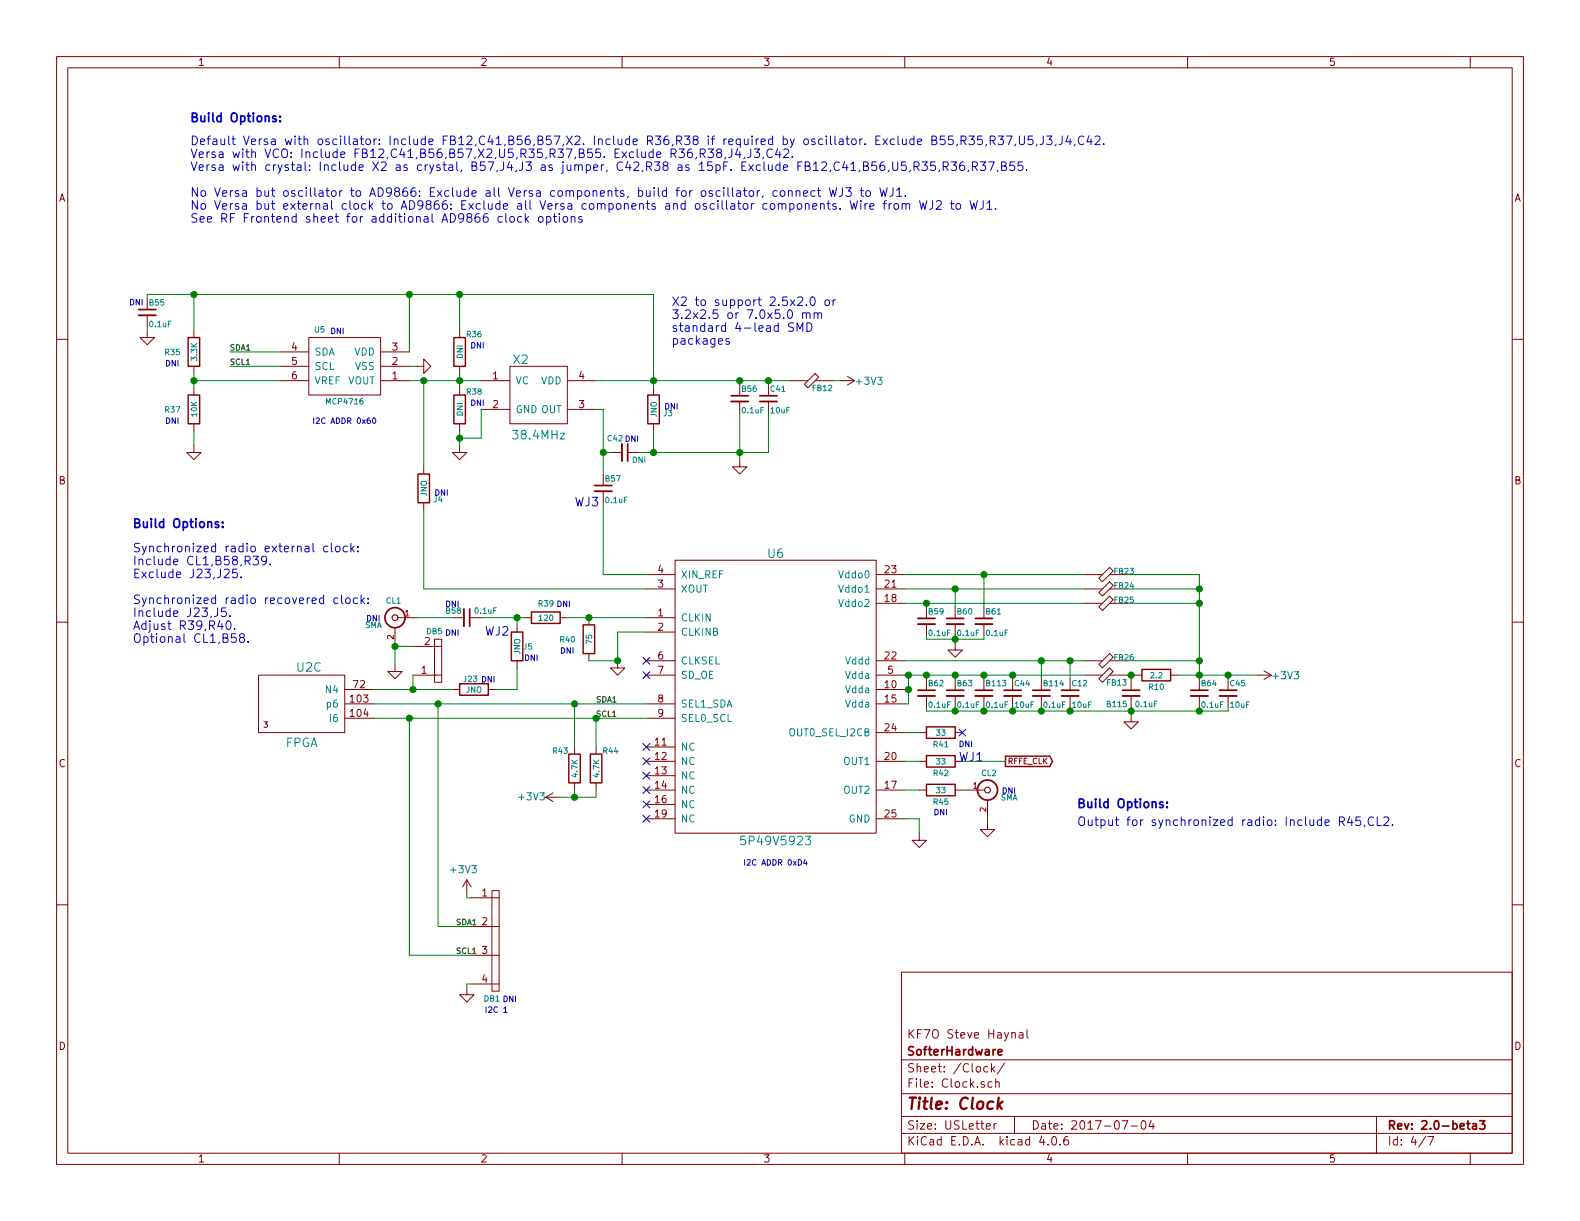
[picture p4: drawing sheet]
EESchema Schematic File Version 2
LIBS:power
LIBS:device
LIBS:transistors
LIBS:conn
LIBS:linear
LIBS:regul
LIBS:74xx
LIBS:cmos4000
LIBS:adc-dac
LIBS:memory
LIBS:xilinx
LIBS:microcontrollers
LIBS:dsp
LIBS:microchip
LIBS:analog_switches
LIBS:motorola
LIBS:texas
LIBS:intel
LIBS:audio
LIBS:interface
LIBS:digital-audio
LIBS:philips
LIBS:display
LIBS:cypress
LIBS:siliconi
LIBS:opto
LIBS:atmel
LIBS:contrib
LIBS:valves
LIBS:hermeslite
LIBS:hermeslite-cache
EELAYER 25 0
EELAYER END
$Descr USLetter 11000 8500
encoding utf-8
Sheet 4 7
Title "Clock"
Date "2017-07-04"
Rev "2.0-beta3"
Comp "SofterHardware"
Comment1 "KF7O Steve Haynal"
Comment2 ""
Comment3 ""
Comment4 ""
$EndDescr
$Comp
L 5P49V5923 U6
U 1 1
P 5400 5800
F 0 "U6" H 5400 7750 60  0000 C CNN
F 1 "5P49V5923" H 5400 5750 60  0000 C CNN
F 2 "HERMESLITE:IDTVERSA" H 5400 5800 60  0001 C CNN
F 3 "" H 5400 5800 60  0000 C CNN
F 4 "VERSA" H 5400 5800 60  0001 C CNN "Option"
	1    5400 5800
	1    0    0    -1  
$EndComp
NoConn ~ 4500 5200
NoConn ~ 4500 5300
NoConn ~ 4500 5400
NoConn ~ 4500 5500
NoConn ~ 4500 5600
NoConn ~ 4500 5700
NoConn ~ 4500 4600
NoConn ~ 4500 4700
$Comp
L C_Small B59
U 1 1
P 6450 4325
F 0 "B59" H 6460 4395 39  0000 L CNN
F 1 "0.1uF" H 6460 4245 39  0000 L CNN
F 2 "HERMESLITE:SMD-0603" H 6450 4325 50  0001 C CNN
F 3 "" H 6450 4325 50  0000 C CNN
F 4 "VERSA" H 6450 4325 60  0001 C CNN "Option"
	1    6450 4325
	1    0    0    -1  
$EndComp
$Comp
L C_Small B60
U 1 1
P 6650 4325
F 0 "B60" H 6660 4395 39  0000 L CNN
F 1 "0.1uF" H 6660 4245 39  0000 L CNN
F 2 "HERMESLITE:SMD-0603" H 6650 4325 50  0001 C CNN
F 3 "" H 6650 4325 50  0000 C CNN
F 4 "VERSA" H 6650 4325 60  0001 C CNN "Option"
	1    6650 4325
	1    0    0    -1  
$EndComp
$Comp
L C_Small B61
U 1 1
P 6850 4325
F 0 "B61" H 6860 4395 39  0000 L CNN
F 1 "0.1uF" H 6860 4245 39  0000 L CNN
F 2 "HERMESLITE:SMD-0603" H 6850 4325 50  0001 C CNN
F 3 "" H 6850 4325 50  0000 C CNN
F 4 "VERSA" H 6850 4325 60  0001 C CNN "Option"
	1    6850 4325
	1    0    0    -1  
$EndComp
$Comp
L C_Small B64
U 1 1
P 8350 4825
F 0 "B64" H 8360 4895 39  0000 L CNN
F 1 "0.1uF" H 8360 4745 39  0000 L CNN
F 2 "HERMESLITE:SMD-0603" H 8350 4825 50  0001 C CNN
F 3 "" H 8350 4825 50  0000 C CNN
F 4 "VERSA" H 8350 4825 60  0001 C CNN "Option"
	1    8350 4825
	1    0    0    -1  
$EndComp
$Comp
L C_Small B62
U 1 1
P 6450 4825
F 0 "B62" H 6460 4895 39  0000 L CNN
F 1 "0.1uF" H 6460 4745 39  0000 L CNN
F 2 "HERMESLITE:SMD-0603" H 6450 4825 50  0001 C CNN
F 3 "" H 6450 4825 50  0000 C CNN
F 4 "VERSA" H 6450 4825 60  0001 C CNN "Option"
	1    6450 4825
	1    0    0    -1  
$EndComp
$Comp
L C_Small B63
U 1 1
P 6650 4825
F 0 "B63" H 6660 4895 39  0000 L CNN
F 1 "0.1uF" H 6660 4745 39  0000 L CNN
F 2 "HERMESLITE:SMD-0603" H 6650 4825 50  0001 C CNN
F 3 "" H 6650 4825 50  0000 C CNN
F 4 "VERSA" H 6650 4825 60  0001 C CNN "Option"
	1    6650 4825
	1    0    0    -1  
$EndComp
$Comp
L C_Small B113
U 1 1
P 6850 4825
F 0 "B113" H 6860 4895 39  0000 L CNN
F 1 "0.1uF" H 6860 4745 39  0000 L CNN
F 2 "HERMESLITE:SMD-0603" H 6850 4825 50  0001 C CNN
F 3 "" H 6850 4825 50  0000 C CNN
F 4 "VERSA" H 6850 4825 60  0001 C CNN "Option"
	1    6850 4825
	1    0    0    -1  
$EndComp
Connection ~ 6450 4700
Connection ~ 6650 4700
Connection ~ 6850 4700
$Comp
L GND #PWR091
U 1 1
P 7875 4975
F 0 "#PWR091" H 7875 4725 39  0001 C CNN
F 1 "GND" H 7875 4825 39  0001 C CNN
F 2 "" H 7875 4975 50  0000 C CNN
F 3 "" H 7875 4975 50  0000 C CNN
	1    7875 4975
	1    0    0    -1  
$EndComp
$Comp
L R R42
U 1 1
P 6550 5300
F 0 "R42" V 6630 5300 39  0000 C CNN
F 1 "33" V 6550 5300 39  0000 C CNN
F 2 "HERMESLITE:SMD-0603" V 6480 5300 50  0001 C CNN
F 3 "" H 6550 5300 50  0000 C CNN
F 4 "VERSA" V 6550 5300 60  0001 C CNN "Option"
	1    6550 5300
	0    1    1    0   
$EndComp
$Comp
L R R45
U 1 1
P 6550 5500
F 0 "R45" V 6630 5500 39  0000 C CNN
F 1 "33" V 6550 5500 39  0000 C CNN
F 2 "HERMESLITE:SMD-0603" V 6480 5500 50  0001 C CNN
F 3 "" H 6550 5500 50  0000 C CNN
F 4 "SYNCCLKOUT" V 6550 5500 60  0001 C CNN "Option"
	1    6550 5500
	0    1    1    0   
$EndComp
Wire Wire Line
	6300 5300 6400 5300
Wire Wire Line
	6300 5500 6400 5500
$Comp
L FB FB13
U 1 1
P 7700 4700
F 0 "FB13" H 7775 4650 39  0000 C CNN
F 1 "FB" H 7700 4800 60  0001 C CNN
F 2 "HERMESLITE:SMD-0603" H 7700 4700 60  0001 C CNN
F 3 "" H 7700 4700 60  0000 C CNN
F 4 "VERSA" H 7700 4700 60  0001 C CNN "Option"
	1    7700 4700
	1    0    0    -1  
$EndComp
Wire Wire Line
	6300 4700 7550 4700
Text GLabel 7000 5300 2    39   Output ~ 0
RFFE_CLK
$Comp
L GND #PWR092
U 1 1
P 6400 5800
F 0 "#PWR092" H 6400 5550 39  0001 C CNN
F 1 "GND" H 6400 5650 39  0001 C CNN
F 2 "" H 6400 5800 50  0000 C CNN
F 3 "" H 6400 5800 50  0000 C CNN
	1    6400 5800
	1    0    0    -1  
$EndComp
Wire Wire Line
	6300 5700 6400 5700
Wire Wire Line
	6400 5700 6400 5800
$Comp
L BNC CL1
U 1 1
P 2750 4300
F 0 "CL1" H 2760 4420 39  0000 C CNN
F 1 "SMA" H 2900 4250 39  0000 C CNN
F 2 "HERMESLITE:SMAEDGE_TH" H 2750 4300 50  0001 C CNN
F 3 "" H 2750 4300 50  0000 C CNN
F 4 "EXTSYNCCLK" H 2750 4300 60  0001 C CNN "Option"
	1    2750 4300
	-1   0    0    -1  
$EndComp
$Comp
L R R39
U 1 1
P 3800 4300
F 0 "R39" V 3700 4300 39  0000 C CNN
F 1 "120" V 3800 4300 39  0000 C CNN
F 2 "HERMESLITE:SMD-0603" V 3730 4300 50  0001 C CNN
F 3 "" H 3800 4300 50  0000 C CNN
F 4 "EXTSYNCCLK:R 120_INTSYNCCLK:R 120" V 3800 4300 60  0001 C CNN "Option"
	1    3800 4300
	0    1    1    0   
$EndComp
$Comp
L R R40
U 1 1
P 4100 4450
F 0 "R40" H 3950 4450 39  0000 C CNN
F 1 "75" V 4100 4450 39  0000 C CNN
F 2 "HERMESLITE:SMD-0603" V 4030 4450 50  0001 C CNN
F 3 "" H 4100 4450 50  0000 C CNN
F 4 "EXTSYNCCLK:R 75_INTSYNCCLK:R 75" H 4100 4450 60  0001 C CNN "Option"
	1    4100 4450
	1    0    0    -1  
$EndComp
Wire Wire Line
	3950 4300 4500 4300
Connection ~ 4100 4300
Wire Wire Line
	3350 4300 3650 4300
$Comp
L GND #PWR093
U 1 1
P 4300 4600
F 0 "#PWR093" H 4300 4350 39  0001 C CNN
F 1 "GND" H 4300 4450 39  0001 C CNN
F 2 "" H 4300 4600 50  0000 C CNN
F 3 "" H 4300 4600 50  0000 C CNN
	1    4300 4600
	1    0    0    -1  
$EndComp
Wire Wire Line
	4500 4400 4300 4400
Wire Wire Line
	4300 4400 4300 4600
Wire Wire Line
	4300 4600 4100 4600
Connection ~ 4300 4600
$Comp
L GND #PWR094
U 1 1
P 2750 4625
F 0 "#PWR094" H 2750 4375 39  0001 C CNN
F 1 "GND" H 2750 4475 39  0001 C CNN
F 2 "" H 2750 4625 50  0000 C CNN
F 3 "" H 2750 4625 50  0000 C CNN
	1    2750 4625
	1    0    0    -1  
$EndComp
Wire Wire Line
	4200 4000 4500 4000
Wire Wire Line
	4200 3500 4200 4000
$Comp
L C_Small C42
U 1 1
P 4350 3150
F 0 "C42" V 4250 3025 39  0000 L CNN
F 1 "DNI" V 4400 3200 39  0000 L CNN
F 2 "HERMESLITE:SMD-0603" H 4350 3150 50  0001 C CNN
F 3 "" H 4350 3150 50  0000 C CNN
F 4 "VERSAXTAL:C 15pF_DUMMY:J JNO" V 4350 3150 60  0001 C CNN "Option"
	1    4350 3150
	0    1    1    0   
$EndComp
$Comp
L adcosc X2
U 1 1
P 3750 2750
F 0 "X2" H 3625 3000 60  0000 C CNN
F 1 "38.4MHz" H 3750 2475 60  0000 C CNN
F 2 "HERMESLITE:MULTIOSC" H 3750 2750 60  0001 C CNN
F 3 "" H 3750 2750 60  0000 C CNN
F 4 "VERSAOSC:X 38.4MHz_VERSAXTAL:X 38.4MHz XTAL" H 3750 2750 60  0001 C CNN "Option"
	1    3750 2750
	1    0    0    -1  
$EndComp
$Comp
L C_Small B57
U 1 1
P 4200 3400
F 0 "B57" H 4210 3470 39  0000 L CNN
F 1 "0.1uF" H 4210 3320 39  0000 L CNN
F 2 "HERMESLITE:SMD-0603" H 4200 3400 50  0001 C CNN
F 3 "" H 4200 3400 50  0000 C CNN
F 4 "VERSAOSC:B 0.1uF_VERSAXTAL:J JNC" H 4200 3400 60  0001 C CNN "Option"
	1    4200 3400
	1    0    0    -1  
$EndComp
Wire Wire Line
	4150 2850 4200 2850
Wire Wire Line
	4200 2850 4200 3300
$Comp
L FB FB12
U 1 1
P 5650 2650
F 0 "FB12" H 5725 2600 39  0000 C CNN
F 1 "FB" H 5650 2750 60  0001 C CNN
F 2 "HERMESLITE:SMD-0603" H 5650 2650 60  0001 C CNN
F 3 "" H 5650 2650 60  0000 C CNN
F 4 "VERSAOSC" H 5650 2650 60  0001 C CNN "Option"
	1    5650 2650
	1    0    0    -1  
$EndComp
$Comp
L C_Small C41
U 1 1
P 5350 2775
F 0 "C41" H 5360 2845 39  0000 L CNN
F 1 "10uF" H 5360 2695 39  0000 L CNN
F 2 "HERMESLITE:SMD-0603" H 5350 2775 50  0001 C CNN
F 3 "" H 5350 2775 50  0000 C CNN
F 4 "VERSAOSC" H 5350 2775 60  0001 C CNN "Option"
	1    5350 2775
	1    0    0    -1  
$EndComp
$Comp
L C_Small B55
U 1 1
P 1025 2175
F 0 "B55" H 1035 2245 39  0000 L CNN
F 1 "0.1uF" H 1035 2095 39  0000 L CNN
F 2 "HERMESLITE:SMD-0603" H 1025 2175 50  0001 C CNN
F 3 "" H 1025 2175 50  0000 C CNN
F 4 "VCO" H 1025 2175 60  0001 C CNN "Option"
	1    1025 2175
	1    0    0    -1  
$EndComp
Connection ~ 5150 2650
$Comp
L GND #PWR095
U 1 1
P 5150 3200
F 0 "#PWR095" H 5150 2950 39  0001 C CNN
F 1 "GND" H 5150 3050 39  0001 C CNN
F 2 "" H 5150 3200 50  0000 C CNN
F 3 "" H 5150 3200 50  0000 C CNN
	1    5150 3200
	1    0    0    -1  
$EndComp
$Comp
L GND #PWR096
U 1 1
P 3200 3100
F 0 "#PWR096" H 3200 2850 39  0001 C CNN
F 1 "GND" H 3200 2950 39  0001 C CNN
F 2 "" H 3200 3100 50  0000 C CNN
F 3 "" H 3200 3100 50  0000 C CNN
	1    3200 3100
	1    0    0    -1  
$EndComp
$Comp
L R R36
U 1 1
P 3200 2450
F 0 "R36" H 3300 2575 39  0000 C CNN
F 1 "DNI" V 3200 2450 39  0000 C CNN
F 2 "HERMESLITE:SMD-0603" V 3130 2450 50  0001 C CNN
F 3 "" H 3200 2450 50  0000 C CNN
F 4 "GENERIC" H 3200 2450 60  0001 C CNN "Option"
F 5 "R 10K" H 3200 2450 60  0001 C CNN "Key"
	1    3200 2450
	1    0    0    -1  
$EndComp
$Comp
L R R38
U 1 1
P 3200 2850
F 0 "R38" H 3300 2975 39  0000 C CNN
F 1 "DNI" V 3200 2850 39  0000 C CNN
F 2 "HERMESLITE:SMD-0603" V 3130 2850 50  0001 C CNN
F 3 "" H 3200 2850 50  0000 C CNN
F 4 "VERSAXTAL:C 15pF_GENERIC:J JNO" H 3200 2850 60  0001 C CNN "Option"
F 5 "R 10K" H 3200 2850 60  0001 C CNN "Key"
	1    3200 2850
	1    0    0    -1  
$EndComp
Wire Wire Line
	3200 2600 3200 2700
Wire Wire Line
	2850 2650 3350 2650
Connection ~ 3200 2650
Wire Wire Line
	3200 3000 3200 3100
Wire Wire Line
	3350 2850 3350 3050
Wire Wire Line
	3350 3050 3200 3050
Connection ~ 3200 3050
Wire Wire Line
	2600 4900 4500 4900
Wire Wire Line
	2600 5000 4500 5000
Text Label 4150 4900 0    39   ~ 0
SDA1
Text Label 4150 5000 0    39   ~ 0
SCL1
Wire Wire Line
	3200 2050 3200 2300
Wire Wire Line
	1025 2050 4550 2050
$Comp
L MCP4716 U5
U 1 1
P 2400 2550
F 0 "U5" H 2575 2300 39  0000 C CNN
F 1 "MCP4716" H 2400 2800 39  0000 C CNN
F 2 "HERMESLITE:MCP4716" H 2400 2550 60  0001 C CNN
F 3 "" H 2400 2550 60  0000 C CNN
F 4 "VCO" H 2400 2550 60  0001 C CNN "Option"
	1    2400 2550
	-1   0    0    1   
$EndComp
Wire Wire Line
	2850 2450 2850 2050
Connection ~ 3200 2050
$Comp
L GND #PWR097
U 1 1
P 2900 2550
F 0 "#PWR097" H 2900 2300 39  0001 C CNN
F 1 "GND" H 2900 2400 39  0001 C CNN
F 2 "" H 2900 2550 50  0000 C CNN
F 3 "" H 2900 2550 50  0000 C CNN
	1    2900 2550
	0    -1   -1   0   
$EndComp
Wire Wire Line
	2850 2550 2900 2550
Wire Wire Line
	1950 2450 1600 2450
Wire Wire Line
	1950 2550 1600 2550
Text Label 1600 2450 0    39   ~ 0
SDA1
Text Label 1600 2550 0    39   ~ 0
SCL1
$Comp
L R R35
U 1 1
P 1350 2450
F 0 "R35" H 1200 2450 39  0000 C CNN
F 1 "3.3K" V 1350 2450 39  0000 C CNN
F 2 "HERMESLITE:SMD-0603" V 1280 2450 50  0001 C CNN
F 3 "" H 1350 2450 50  0000 C CNN
F 4 "VCO" H 1350 2450 60  0001 C CNN "Option"
	1    1350 2450
	1    0    0    -1  
$EndComp
$Comp
L R R37
U 1 1
P 1350 2850
F 0 "R37" H 1200 2850 39  0000 C CNN
F 1 "10K" V 1350 2850 39  0000 C CNN
F 2 "HERMESLITE:SMD-0603" V 1280 2850 50  0001 C CNN
F 3 "" H 1350 2850 50  0000 C CNN
F 4 "VCO" H 1350 2850 60  0001 C CNN "Option"
	1    1350 2850
	1    0    0    -1  
$EndComp
Wire Wire Line
	1350 2050 1350 2300
Connection ~ 2850 2050
Wire Wire Line
	1950 2650 1350 2650
Wire Wire Line
	1350 2600 1350 2700
Connection ~ 1350 2650
$Comp
L GND #PWR098
U 1 1
P 1350 3100
F 0 "#PWR098" H 1350 2850 39  0001 C CNN
F 1 "GND" H 1350 2950 39  0001 C CNN
F 2 "" H 1350 3100 50  0000 C CNN
F 3 "" H 1350 3100 50  0000 C CNN
	1    1350 3100
	1    0    0    -1  
$EndComp
Wire Wire Line
	1350 3000 1350 3100
$Comp
L C_Small B56
U 1 1
P 5150 2775
F 0 "B56" H 5160 2845 39  0000 L CNN
F 1 "0.1uF" H 5160 2695 39  0000 L CNN
F 2 "HERMESLITE:SMD-0603" H 5150 2775 50  0001 C CNN
F 3 "" H 5150 2775 50  0000 C CNN
F 4 "VERSAOSC" H 5150 2775 60  0001 C CNN "Option"
	1    5150 2775
	1    0    0    -1  
$EndComp
Wire Wire Line
	5800 2650 5850 2650
Connection ~ 5350 2650
$Comp
L FPGA U?
U 3 1
P 2450 4700
AR Path="/56C0AFA1" Ref="U?"  Part="3" 
AR Path="/56B04D05/56C0AFA1" Ref="U2"  Part="3" 
F 0 "U2" H 2750 4650 60  0000 C CNN
F 1 "FPGA" H 2800 5175 60  0000 C CNN
F 2 "HERMESLITE:CYCLONEIV" H 2450 4700 60  0001 C CNN
F 3 "" H 2450 4700 60  0000 C CNN
	3    2450 4700
	-1   0    0    1   
$EndComp
Wire Wire Line
	3600 4300 3600 4350
Connection ~ 3600 4300
Wire Wire Line
	3600 4800 3450 4800
Text Notes 4000 3525 0    60   ~ 0
WJ3
Text Notes 3375 4425 0    60   ~ 0
WJ2
Text Notes 6675 5300 0    60   ~ 0
WJ1
$Comp
L C_Small B58
U 1 1
P 3250 4300
F 0 "B58" V 3200 4150 39  0000 L CNN
F 1 "0.1uF" V 3200 4350 39  0000 L CNN
F 2 "HERMESLITE:SMD-0603" H 3250 4300 50  0001 C CNN
F 3 "" H 3250 4300 50  0000 C CNN
F 4 "EXTSYNCCLK" V 3250 4300 60  0001 C CNN "Option"
	1    3250 4300
	0    1    1    0   
$EndComp
Wire Wire Line
	2900 4300 3150 4300
$Comp
L R R43
U 1 1
P 4000 5350
F 0 "R43" H 3900 5475 39  0000 C CNN
F 1 "4.7K" V 4000 5350 39  0000 C CNN
F 2 "HERMESLITE:SMD-0603" V 3930 5350 50  0001 C CNN
F 3 "" H 4000 5350 50  0000 C CNN
F 4 "VERSA" H 4000 5350 60  0001 C CNN "Option"
	1    4000 5350
	1    0    0    -1  
$EndComp
$Comp
L R R44
U 1 1
P 4150 5350
F 0 "R44" H 4250 5475 39  0000 C CNN
F 1 "4.7K" V 4150 5350 39  0000 C CNN
F 2 "HERMESLITE:SMD-0603" V 4080 5350 50  0001 C CNN
F 3 "" H 4150 5350 50  0000 C CNN
F 4 "VERSA" H 4150 5350 60  0001 C CNN "Option"
	1    4150 5350
	1    0    0    -1  
$EndComp
$Comp
L C_Small C44
U 1 1
P 7050 4825
F 0 "C44" H 7060 4895 39  0000 L CNN
F 1 "10uF" H 7060 4745 39  0000 L CNN
F 2 "HERMESLITE:SMD-0603" H 7050 4825 50  0001 C CNN
F 3 "" H 7050 4825 50  0000 C CNN
F 4 "VERSA" H 7050 4825 60  0001 C CNN "Option"
	1    7050 4825
	1    0    0    -1  
$EndComp
Connection ~ 7050 4700
Wire Wire Line
	4150 5200 4150 5000
Connection ~ 4150 5000
Wire Wire Line
	4000 5200 4000 4900
Connection ~ 4000 4900
Wire Wire Line
	4000 5500 4000 5550
Wire Wire Line
	3900 5550 4150 5550
Wire Wire Line
	4150 5550 4150 5500
Text Notes 925  4475 0    60   ~ 0
Synchronized radio external clock: \nInclude CL1,B58,R39.\nExclude J23,J25.\n\nSynchronized radio recovered clock:\nInclude J23,J5.\nAdjust R39,R40.\nOptional CL1,B58. 
Text Notes 4675 2400 0    60   ~ 0
X2 to support 2.5x2.0 or \n3.2x2.5 or 7.0x5.0 mm\nstandard 4-lead SMD\npackages\n
Wire Wire Line
	2950 3250 2950 2650
Connection ~ 2950 2650
Wire Wire Line
	2950 3550 2950 4100
Wire Wire Line
	2950 4100 4500 4100
Wire Wire Line
	4200 3150 4250 3150
Connection ~ 4200 3150
Wire Wire Line
	4150 2650 5500 2650
Wire Wire Line
	4450 3150 5350 3150
Wire Wire Line
	5150 2675 5150 2650
Wire Wire Line
	5350 2675 5350 2650
Wire Wire Line
	5350 3150 5350 2875
Wire Wire Line
	5150 2875 5150 3200
Connection ~ 5150 3150
$Comp
L R R41
U 1 1
P 6550 5100
F 0 "R41" V 6630 5100 39  0000 C CNN
F 1 "33" V 6550 5100 39  0000 C CNN
F 2 "HERMESLITE:SMD-0603" V 6480 5100 50  0001 C CNN
F 3 "" H 6550 5100 50  0000 C CNN
F 4 "GENERIC" V 6550 5100 60  0001 C CNN "Option"
	1    6550 5100
	0    1    1    0   
$EndComp
Wire Wire Line
	6400 5100 6300 5100
NoConn ~ 6700 5100
Wire Wire Line
	6700 5300 7000 5300
Wire Wire Line
	8200 4700 8750 4700
$Comp
L C_Small C45
U 1 1
P 8550 4825
F 0 "C45" H 8560 4895 39  0000 L CNN
F 1 "10uF" H 8560 4745 39  0000 L CNN
F 2 "HERMESLITE:SMD-0603" H 8550 4825 50  0001 C CNN
F 3 "" H 8550 4825 50  0000 C CNN
F 4 "VERSA" H 8550 4825 60  0001 C CNN "Option"
	1    8550 4825
	1    0    0    -1  
$EndComp
Wire Wire Line
	6450 4725 6450 4700
Wire Wire Line
	6650 4725 6650 4700
Wire Wire Line
	6850 4725 6850 4700
Wire Wire Line
	7050 4725 7050 4700
Wire Wire Line
	7050 4950 7050 4925
Wire Wire Line
	6450 4950 8550 4950
Wire Wire Line
	6450 4950 6450 4925
Wire Wire Line
	6650 4925 6650 4950
Connection ~ 6650 4950
Connection ~ 6850 4950
Wire Wire Line
	8550 4725 8550 4700
Connection ~ 8550 4700
Connection ~ 8350 4700
Wire Wire Line
	8550 4950 8550 4925
Wire Wire Line
	8350 4950 8350 4925
Wire Wire Line
	6300 4100 7550 4100
Wire Wire Line
	6300 4200 7550 4200
Wire Wire Line
	6450 4200 6450 4225
Wire Wire Line
	6650 4225 6650 4100
Connection ~ 6650 4100
Wire Wire Line
	6850 4225 6850 4000
Wire Wire Line
	6300 4000 7550 4000
Connection ~ 6850 4000
Connection ~ 6450 4200
$Comp
L GND #PWR099
U 1 1
P 6650 4475
F 0 "#PWR099" H 6650 4225 39  0001 C CNN
F 1 "GND" H 6650 4325 39  0001 C CNN
F 2 "" H 6650 4475 50  0000 C CNN
F 3 "" H 6650 4475 50  0000 C CNN
	1    6650 4475
	1    0    0    -1  
$EndComp
Wire Wire Line
	6450 4425 6450 4450
Wire Wire Line
	6450 4450 6850 4450
Wire Wire Line
	6850 4450 6850 4425
Wire Wire Line
	6650 4425 6650 4475
Connection ~ 6650 4450
Connection ~ 4000 5550
Wire Wire Line
	6325 4900 6300 4900
Wire Wire Line
	6325 4700 6325 4900
Connection ~ 6325 4700
Wire Wire Line
	6300 4800 6325 4800
Connection ~ 6325 4800
$Comp
L JNO J4
U 1 1
P 2950 3400
F 0 "J4" H 3050 3325 39  0000 C CNN
F 1 "JNO" V 2950 3400 39  0000 C CNN
F 2 "HERMESLITE:SMD-0603" V 2880 3400 50  0001 C CNN
F 3 "" H 2950 3400 50  0000 C CNN
F 4 "VERSAXTAL" H 2950 3400 60  0001 C CNN "Option"
	1    2950 3400
	1    0    0    -1  
$EndComp
$Comp
L JNO J5
U 1 1
P 3600 4500
F 0 "J5" H 3675 4500 39  0000 C CNN
F 1 "JNO" V 3600 4500 39  0000 C CNN
F 2 "HERMESLITE:SMD-0603" V 3530 4500 50  0001 C CNN
F 3 "" H 3600 4500 50  0000 C CNN
F 4 "INTSYNCCLK" H 3600 4500 60  0001 C CNN "Option"
	1    3600 4500
	1    0    0    -1  
$EndComp
Wire Wire Line
	3600 4650 3600 4800
$Comp
L RFD4d DB1
U 1 1
P 3375 6550
F 0 "DB1" H 3325 6150 39  0000 C CNN
F 1 "RFD4d" H 3375 7050 39  0001 C CNN
F 2 "HERMESLITE:4x1" H 3375 6200 60  0001 C CNN
F 3 "" H 3375 6200 60  0000 C CNN
F 4 "CN4S" H 3375 6550 60  0001 C CNN "Key"
F 5 "GENERIC" H 3375 6550 60  0001 C CNN "Option"
	1    3375 6550
	-1   0    0    -1  
$EndComp
Text Label 3175 6450 0    39   ~ 0
SDA1
Text Label 3175 6650 0    39   ~ 0
SCL1
$Comp
L GND #PWR0100
U 1 1
P 3250 6875
F 0 "#PWR0100" H 3250 6625 39  0001 C CNN
F 1 "GND" H 3250 6725 39  0001 C CNN
F 2 "" H 3250 6875 50  0000 C CNN
F 3 "" H 3250 6875 50  0000 C CNN
	1    3250 6875
	1    0    0    -1  
$EndComp
Wire Wire Line
	3275 6850 3250 6850
Wire Wire Line
	3250 6850 3250 6875
Text Notes 3375 7050 0    39   ~ 0
I2C 1
Wire Wire Line
	3050 6450 3275 6450
Wire Wire Line
	2850 6650 3275 6650
$Comp
L BNC CL2
U 1 1
P 6875 5500
F 0 "CL2" H 6885 5620 39  0000 C CNN
F 1 "SMA" H 7025 5450 39  0000 C CNN
F 2 "HERMESLITE:SMAVERT" H 6875 5500 50  0001 C CNN
F 3 "" H 6875 5500 50  0000 C CNN
F 4 "SYNCCLKOUT" H 6875 5500 60  0001 C CNN "Option"
	1    6875 5500
	1    0    0    -1  
$EndComp
Wire Wire Line
	6725 5500 6700 5500
$Comp
L GND #PWR0101
U 1 1
P 6875 5725
F 0 "#PWR0101" H 6875 5475 39  0001 C CNN
F 1 "GND" H 6875 5575 39  0001 C CNN
F 2 "" H 6875 5725 50  0000 C CNN
F 3 "" H 6875 5725 50  0000 C CNN
	1    6875 5725
	1    0    0    -1  
$EndComp
Wire Wire Line
	6875 5700 6875 5725
Text Notes 1325 850  0    60   ~ 12
Build Options:
Text Notes 1325 1550 0    60   ~ 0
Default Versa with oscillator: Include FB12,C41,B56,B57,X2. Include R36,R38 if required by oscillator. Exclude B55,R35,R37,U5,J3,J4,C42.\nVersa with VCO: Include FB12,C41,B56,B57,X2,U5,R35,R37,B55. Exclude R36,R38,J4,J3,C42.\nVersa with crystal: Include X2 as crystal, B57,J4,J3 as jumper, C42,R38 as 15pF. Exclude FB12,C41,B56,U5,R35,R36,R37,B55.\n\nNo Versa but oscillator to AD9866: Exclude all Versa components, build for oscillator, connect WJ3 to WJ1.\nNo Versa but external clock to AD9866: Exclude all Versa components and oscillator components. Wire from WJ2 to WJ1.\nSee RF Frontend sheet for additional AD9866 clock options 
Wire Wire Line
	1025 2050 1025 2075
Connection ~ 1350 2050
$Comp
L GND #PWR0102
U 1 1
P 1025 2300
F 0 "#PWR0102" H 1025 2050 39  0001 C CNN
F 1 "GND" H 1025 2150 39  0001 C CNN
F 2 "" H 1025 2300 50  0000 C CNN
F 3 "" H 1025 2300 50  0000 C CNN
	1    1025 2300
	1    0    0    -1  
$EndComp
Wire Wire Line
	1025 2275 1025 2300
$Comp
L C_Small B114
U 1 1
P 7250 4825
F 0 "B114" H 7260 4895 39  0000 L CNN
F 1 "0.1uF" H 7260 4745 39  0000 L CNN
F 2 "HERMESLITE:SMD-0603" H 7250 4825 50  0001 C CNN
F 3 "" H 7250 4825 50  0000 C CNN
F 4 "VERSA" H 7250 4825 60  0001 C CNN "Option"
	1    7250 4825
	1    0    0    -1  
$EndComp
$Comp
L C_Small C12
U 1 1
P 7450 4825
F 0 "C12" H 7460 4895 39  0000 L CNN
F 1 "10uF" H 7460 4745 39  0000 L CNN
F 2 "HERMESLITE:SMD-0603" H 7450 4825 50  0001 C CNN
F 3 "" H 7450 4825 50  0000 C CNN
F 4 "VERSA" H 7450 4825 60  0001 C CNN "Option"
	1    7450 4825
	1    0    0    -1  
$EndComp
Wire Wire Line
	7450 4950 7450 4925
Connection ~ 7050 4950
Wire Wire Line
	7250 4925 7250 4950
Connection ~ 7250 4950
$Comp
L FB FB26
U 1 1
P 7700 4600
F 0 "FB26" H 7825 4625 39  0000 C CNN
F 1 "FB" H 7700 4700 60  0001 C CNN
F 2 "HERMESLITE:SMD-0603" H 7700 4600 60  0001 C CNN
F 3 "" H 7700 4600 60  0000 C CNN
F 4 "VERSA" H 7700 4600 60  0001 C CNN "Option"
	1    7700 4600
	1    0    0    -1  
$EndComp
$Comp
L R R10
U 1 1
P 8050 4700
F 0 "R10" V 8130 4700 39  0000 C CNN
F 1 "2.2" V 8050 4700 39  0000 C CNN
F 2 "HERMESLITE:SMD-0603" V 7980 4700 50  0001 C CNN
F 3 "" H 8050 4700 50  0000 C CNN
F 4 "VERSA" V 8050 4700 60  0001 C CNN "Option"
	1    8050 4700
	0    1    1    0   
$EndComp
$Comp
L C_Small B115
U 1 1
P 7875 4825
F 0 "B115" H 7700 4750 39  0000 L CNN
F 1 "0.1uF" H 7900 4750 39  0000 L CNN
F 2 "HERMESLITE:SMD-0603" H 7875 4825 50  0001 C CNN
F 3 "" H 7875 4825 50  0000 C CNN
F 4 "VERSA" H 7875 4825 60  0001 C CNN "Option"
	1    7875 4825
	1    0    0    -1  
$EndComp
$Comp
L +3V3 #PWR0103
U 1 1
P 8750 4700
F 0 "#PWR0103" H 8750 4550 50  0001 C CNN
F 1 "+3V3" V 8750 4900 50  0000 C CNN
F 2 "" H 8750 4700 50  0000 C CNN
F 3 "" H 8750 4700 50  0000 C CNN
	1    8750 4700
	0    1    1    0   
$EndComp
Wire Wire Line
	8350 4000 8350 4725
Wire Wire Line
	7850 4700 7900 4700
Wire Wire Line
	7875 4725 7875 4700
Connection ~ 7875 4700
Connection ~ 8350 4950
Connection ~ 7450 4950
Wire Wire Line
	7875 4925 7875 4975
Connection ~ 7875 4950
Wire Wire Line
	6850 4925 6850 4950
Wire Wire Line
	6300 4600 7550 4600
Wire Wire Line
	7850 4600 8350 4600
$Comp
L FB FB25
U 1 1
P 7700 4200
F 0 "FB25" H 7825 4225 39  0000 C CNN
F 1 "FB" H 7700 4300 60  0001 C CNN
F 2 "HERMESLITE:SMD-0603" H 7700 4200 60  0001 C CNN
F 3 "" H 7700 4200 60  0000 C CNN
F 4 "VERSA" H 7700 4200 60  0001 C CNN "Option"
	1    7700 4200
	1    0    0    -1  
$EndComp
$Comp
L FB FB24
U 1 1
P 7700 4100
F 0 "FB24" H 7825 4125 39  0000 C CNN
F 1 "FB" H 7700 4200 60  0001 C CNN
F 2 "HERMESLITE:SMD-0603" H 7700 4100 60  0001 C CNN
F 3 "" H 7700 4100 60  0000 C CNN
F 4 "VERSA" H 7700 4100 60  0001 C CNN "Option"
	1    7700 4100
	1    0    0    -1  
$EndComp
$Comp
L FB FB23
U 1 1
P 7700 4000
F 0 "FB23" H 7825 4025 39  0000 C CNN
F 1 "FB" H 7700 4100 60  0001 C CNN
F 2 "HERMESLITE:SMD-0603" H 7700 4000 60  0001 C CNN
F 3 "" H 7700 4000 60  0000 C CNN
F 4 "VERSA" H 7700 4000 60  0001 C CNN "Option"
	1    7700 4000
	1    0    0    -1  
$EndComp
Wire Wire Line
	7850 4200 8350 4200
Connection ~ 8350 4600
Wire Wire Line
	7850 4100 8350 4100
Connection ~ 8350 4200
Wire Wire Line
	7850 4000 8350 4000
Connection ~ 8350 4100
Wire Wire Line
	7250 4725 7250 4600
Connection ~ 7250 4600
Wire Wire Line
	7450 4725 7450 4600
Connection ~ 7450 4600
$Comp
L +3V3 #PWR0104
U 1 1
P 5850 2650
F 0 "#PWR0104" H 5850 2500 50  0001 C CNN
F 1 "+3V3" V 5850 2850 50  0000 C CNN
F 2 "" H 5850 2650 50  0000 C CNN
F 3 "" H 5850 2650 50  0000 C CNN
	1    5850 2650
	0    1    1    0   
$EndComp
$Comp
L +3V3 #PWR0105
U 1 1
P 3900 5550
F 0 "#PWR0105" H 3900 5400 50  0001 C CNN
F 1 "+3V3" V 3900 5750 50  0000 C CNN
F 2 "" H 3900 5550 50  0000 C CNN
F 3 "" H 3900 5550 50  0000 C CNN
	1    3900 5550
	0    -1   -1   0   
$EndComp
$Comp
L +3V3 #PWR0106
U 1 1
P 3250 6225
F 0 "#PWR0106" H 3250 6075 50  0001 C CNN
F 1 "+3V3" H 3225 6400 50  0000 C CNN
F 2 "" H 3250 6225 50  0000 C CNN
F 3 "" H 3250 6225 50  0000 C CNN
	1    3250 6225
	1    0    0    -1  
$EndComp
$Comp
L RFD2a DB5
U 1 1
P 2975 4600
F 0 "DB5" H 2925 4400 39  0000 C CNN
F 1 "RFD2a" H 2925 4800 39  0001 C CNN
F 2 "HERMESLITE:2x1" H 2975 4250 60  0001 C CNN
F 3 "" H 2975 4250 60  0000 C CNN
F 4 "GENERIC" H 2975 4600 60  0001 C CNN "Option"
F 5 "CN2S" H 2975 4600 60  0001 C CNN "Key"
	1    2975 4600
	-1   0    0    1   
$EndComp
$Comp
L JNO J23
U 1 1
P 3300 4800
F 0 "J23" V 3225 4775 39  0000 C CNN
F 1 "JNO" V 3300 4800 39  0000 C CNN
F 2 "HERMESLITE:SMD-0603" V 3230 4800 50  0001 C CNN
F 3 "" H 3300 4800 50  0000 C CNN
F 4 "INTSYNCCLK" V 3300 4800 60  0001 C CNN "Option"
	1    3300 4800
	0    1    1    0   
$EndComp
Wire Wire Line
	2600 4800 3150 4800
Wire Wire Line
	3250 6225 3250 6250
Wire Wire Line
	3250 6250 3275 6250
Wire Wire Line
	3050 4900 3050 6450
Wire Wire Line
	2850 5000 2850 6650
Connection ~ 3050 4900
Connection ~ 2850 5000
Connection ~ 4550 3150
Wire Wire Line
	4550 3150 4550 3000
Connection ~ 4550 2650
Wire Wire Line
	4550 2050 4550 2700
$Comp
L JNO J3
U 1 1
P 4550 2850
F 0 "J3" H 4650 2825 39  0000 C CNN
F 1 "JNO" V 4550 2850 39  0000 C CNN
F 2 "HERMESLITE:SMD-0603" V 4480 2850 50  0001 C CNN
F 3 "" H 4550 2850 50  0000 C CNN
F 4 "VERSAXTAL" H 4550 2850 60  0001 C CNN "Option"
	1    4550 2850
	1    0    0    -1  
$EndComp
Text Notes 925  3675 0    60   ~ 12
Build Options:
Text Notes 7500 5625 0    60   ~ 12
Build Options:
Text Notes 7500 5750 0    60   ~ 0
Output for synchronized radio: Include R45,CL2.
Text Notes 5175 6025 0    39   ~ 0
I2C ADDR 0xD4
Text Notes 2175 2950 0    39   ~ 0
I2C ADDR 0x60
Wire Wire Line
	2875 4700 2875 4800
Connection ~ 2875 4800
Wire Wire Line
	2875 4500 2750 4500
Wire Wire Line
	2750 4500 2750 4625
Connection ~ 2750 4500
Text Notes 900  2125 0    39   ~ 0
DNI
Text Notes 6500 5675 0    39   ~ 0
DNI
Text Notes 6975 5525 0    39   ~ 0
DNI
Text Notes 6675 5200 0    39   ~ 0
DNI
Text Notes 3900 4550 0    39   ~ 0
DNI
Text Notes 3875 4225 0    39   ~ 0
DNI
Text Notes 3650 4600 0    39   ~ 0
DNI
Text Notes 3350 4750 0    39   ~ 0
DNI
Text Notes 3100 4225 0    39   ~ 0
DNI
Text Notes 3100 4425 0    39   ~ 0
DNI
Text Notes 2550 4325 0    39   ~ 0
DNI
Text Notes 3500 6975 0    39   ~ 0
DNI
Text Notes 4625 2850 0    39   ~ 0
DNI
Text Notes 3025 3450 0    39   ~ 0
DNI
Text Notes 2300 2325 0    39   ~ 0
DNI
Text Notes 1150 2550 0    39   ~ 0
DNI
Text Notes 1150 2950 0    39   ~ 0
DNI
Text Notes 3275 2425 0    39   ~ 0
DNI
Text Notes 3275 2825 0    39   ~ 0
DNI
Text Notes 4350 3075 0    39   ~ 0
DNI
$EndSCHEMATC
